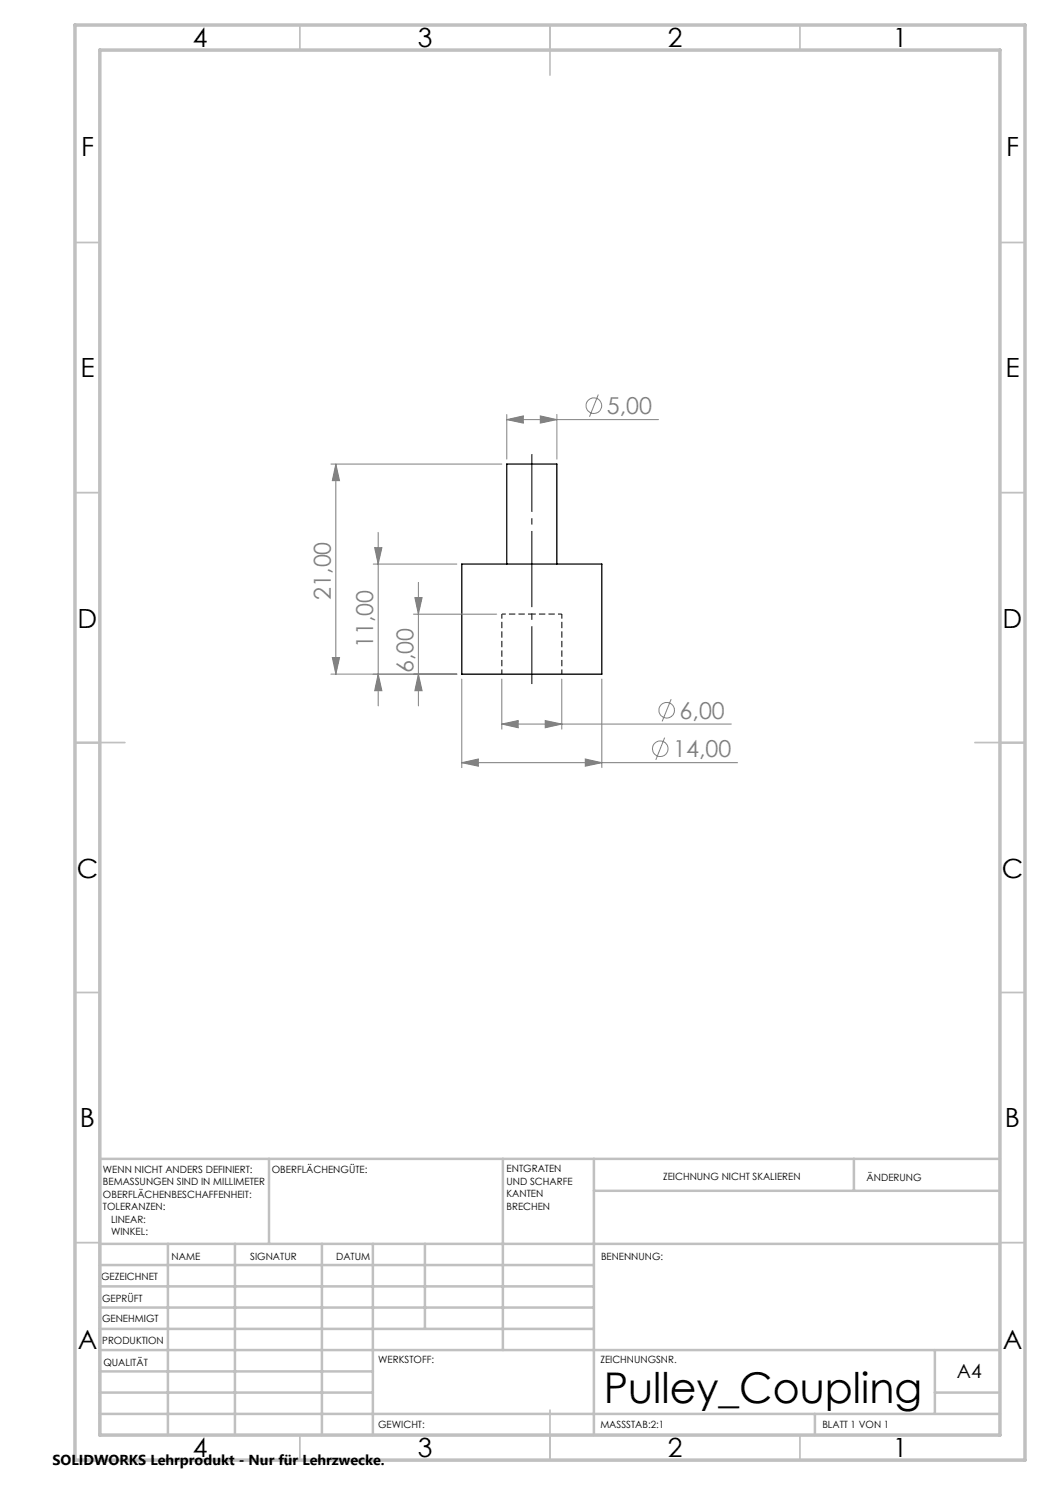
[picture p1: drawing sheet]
<svg xmlns="http://www.w3.org/2000/svg" width="210mm" height="297mm" viewBox="0 0 210 297" stroke-linecap="round" stroke-linejoin="round" font-family="sans-serif">
<path d="M100.4 122.8h6M106.4 122.8h6" fill="none" stroke="#000" stroke-width=".2" stroke-dasharray="1.3 .6" stroke-dashoffset=".5" stroke-linecap="butt"/>
<path d="M100.4 122.8v12M112.4 134.8v-12" fill="none" stroke="#000" stroke-width=".2" stroke-dasharray="1.3 .6" stroke-dashoffset=".4" stroke-linecap="butt"/>
<path d="M92.4 112.8h28v22h-28zM101.4 112.8v-20h10v20" fill="none" stroke="#000" stroke-width=".25"/>
<g fill="none" stroke="#808080" stroke-width=".2">
<path d="M119.7 78.9l-1.8 4.5M66.2 92.8h34.2M67.2 92.8l.7 3.3h-1.4zM67.2 92.8v42M101.4 83.9l3.3-.7v1.4zM101.4 82.9v8.9M101.4 83.9h30.3M108.1 83.2l3.3 .7-3.3 .7zM111.4 82.9v8.9M74.6 112.8h16.8M74.9 109.5h1.5l-.8 3.3zM75.6 106.5v34.7"/>
<path d="M83 119.5h1.4l-.7 3.3zM83.7 116.5v24.7M66.2 134.8h25.2M66.5 131.5h1.4l-.7 3.3zM75.6 134.8l.8 3.3h-1.5zM82.7 122.8h16.6M83.7 134.8l.7 3.3h-1.4zM92.4 135.8v17.7M100.4 135.8v10M112.4 135.8v10M120.4 135.8v17.7M134.2 139.8l-1.8 4.5"/>
<path d="M92.4 152.5l3.3-.7v1.4zM92.4 152.5h55.1M100.4 144.8l3.2-.7v1.5zM100.4 144.8h45.9M109 144.1l3.4 .7-3.4 .8zM117.1 151.8l3.3 .7-3.3 .7zM132.9 147.5l-1.7 4.5"/>
<circle cx="118.8" cy="81.1" r="1.55"/>
<circle cx="132" cy="149.7" r="1.55"/>
<circle cx="133.3" cy="142.1" r="1.55"/>
</g>
<path d="M106.4 90.8v46" fill="none" stroke="#000" stroke-width=".2" stroke-dasharray="15.2 1.3 1.3 1.3" stroke-dashoffset="3.7" stroke-linecap="butt"/>
<g fill="none" stroke="#c0c0c0" stroke-width=".35">
<path d="M60 5v5M110 5v10M160 5v5M15 48.5h5M200 48.5h5M15 98.5h5M200 98.5h5M15 148.5h10M195 148.5h10M15 198.5h5M200 198.5h5M15 248.5h5"/>
<path d="M200 248.5h5M60 287v5M110 282v10M160 287v5"/>
</g>
<g fill="none" stroke="#c0c0c0" stroke-width=".5">
<path d="M53.8 231.8v17M100.6 231.8v38.2M118.8 231.8v55.2M118.8 238.2h81.2M170.8 231.8v6.4M200 231.8h-180v55.2M20 248.8h180M20 257.3h98.8M20 253h98.8M33.6 248.8v38.2M47 248.8v38.2M64.4 248.8v38.2"/>
<path d="M74.6 248.8v38.2M85 248.8v17M20 265.8h98.8M20 261.5h98.8M20 278.5h54.6M20 274.3h54.6M20 270h180M187 278.5h13M187 270v12.8M20 282.8h180M163 282.8v4.2"/>
</g>
<path d="M15 5h190v287h-190zM20 10h180v277h-180z" fill="none" stroke="#c0c0c0" stroke-width=".7"/>
<g fill="#808080">
<path d="M109 144.1l3.4 .7-3.4 .8zM100.4 144.8l3.2-.7v1.5z"/>
<path d="M101.4 83.9l3.3-.7v1.4zM108.1 83.2l3.3 .7-3.3 .7zM92.4 152.5l3.3-.7v1.4zM117.1 151.8l3.3 .7-3.3 .7z"/>
<path d="M83.7 134.8l.7 3.3h-1.4zM83 119.5h1.4l-.7 3.3zM66.5 131.5h1.4l-.7 3.3zM67.2 92.8l.7 3.3h-1.4z"/>
<path d="M74.9 109.5h1.5l-.8 3.3zM75.6 134.8l.8 3.3h-1.5z"/>
</g>
<text font-size="8.5" x="120.8" y="280.6">Pulley_Coupling</text>
<g font-size="5.3">
<text x="38.5" y="9.5">4</text>
<text x="83.5" y="9.5">3</text>
<text x="133.5" y="9.5">2</text>
<text x="178.5" y="9.5">1</text>
<text x="16.2" y="31.2">F</text>
<text x="201.2" y="31.2">F</text>
<text x="16.1" y="75.5">E</text>
<text x="201.1" y="75.5">E</text>
<text x="15.5" y="125.5">D</text>
<text x="200.5" y="125.5">D</text>
<text x="15.4" y="175.5">C</text>
<text x="200.4" y="175.5">C</text>
<text x="16" y="225.5">B</text>
<text x="201" y="225.5">B</text>
<text x="15.5" y="269.7">A</text>
<text x="200.5" y="269.7">A</text>
<text x="38.5" y="291.5">4</text>
<text x="83.5" y="291.5">3</text>
<text x="133.5" y="291.5">2</text>
<text x="178.5" y="291.5">1</text>
</g>
<g font-size="4.7" fill="#808080">
<text x="121.4" y="82.8">5,00</text>
<text x="66.2" y="120" transform="rotate(-90 66.2 120)">21,00</text>
<text x="74.6" y="129.6" transform="rotate(-90 74.6 129.6)">11,00</text>
<text x="82.7" y="134.6" transform="rotate(-90 82.7 134.6)">6,00</text>
<text x="135.9" y="143.7">6,00</text>
<text x="134.6" y="151.4">14,00</text>
</g>
<text font-size="3.9" x="191.4" y="275.6">A4</text>
<text font-size="2.9" x="10.5" y="292.9">SOLIDWORKS Lehrprodukt - Nur für Lehrzwecke.</text>
<g font-size="2">
<text x="20.6" y="234.6">WENN NICHT ANDERS DEFINIERT:</text>
<text x="20.6" y="237.1">BEMASSUNGEN SIND IN MILLIMETER</text>
<text x="20.6" y="239.6">OBERFLÄCHENBESCHAFFENHEIT:</text>
<text x="54.4" y="234.6">OBERFLÄCHENGÜTE:</text>
<text x="101.3" y="234.5">ENTGRATEN</text>
<text x="101.3" y="237">UND SCHARFE</text>
<text x="101.3" y="239.5">KANTEN</text>
<text x="132.6" y="236">ZEICHNUNG NICHT SKALIEREN</text>
<text x="173.3" y="236.2">ÄNDERUNG</text>
<text x="20.6" y="242.1">TOLERANZEN:</text>
<text x="22.2" y="244.6">LINEAR:</text>
<text x="101.3" y="242">BRECHEN</text>
<text x="22.2" y="247.1">WINKEL:</text>
<text x="34.3" y="252">NAME</text>
<text x="50" y="251.9">SIGNATUR</text>
<text x="67.2" y="251.9">DATUM</text>
<text x="120.2" y="251.9">BENENNUNG:</text>
<text x="20.2" y="256.1">GEZEICHNET</text>
<text x="20.4" y="260.3">GEPRÜFT</text>
<text x="20.4" y="264.4">GENEHMIGT</text>
<text x="20.5" y="268.8">PRODUKTION</text>
<text x="20.7" y="273.1">QUALITÄT</text>
<text x="75.6" y="272.5">WERKSTOFF:</text>
<text x="120.1" y="272.5">ZEICHNUNGSNR.</text>
<text x="75.6" y="285.5">GEWICHT:</text>
<text x="120.1" y="285.6">MASSSTAB:2:1</text>
<text x="164.5" y="285.6">BLATT 1 VON 1</text>
</g>
</svg>
